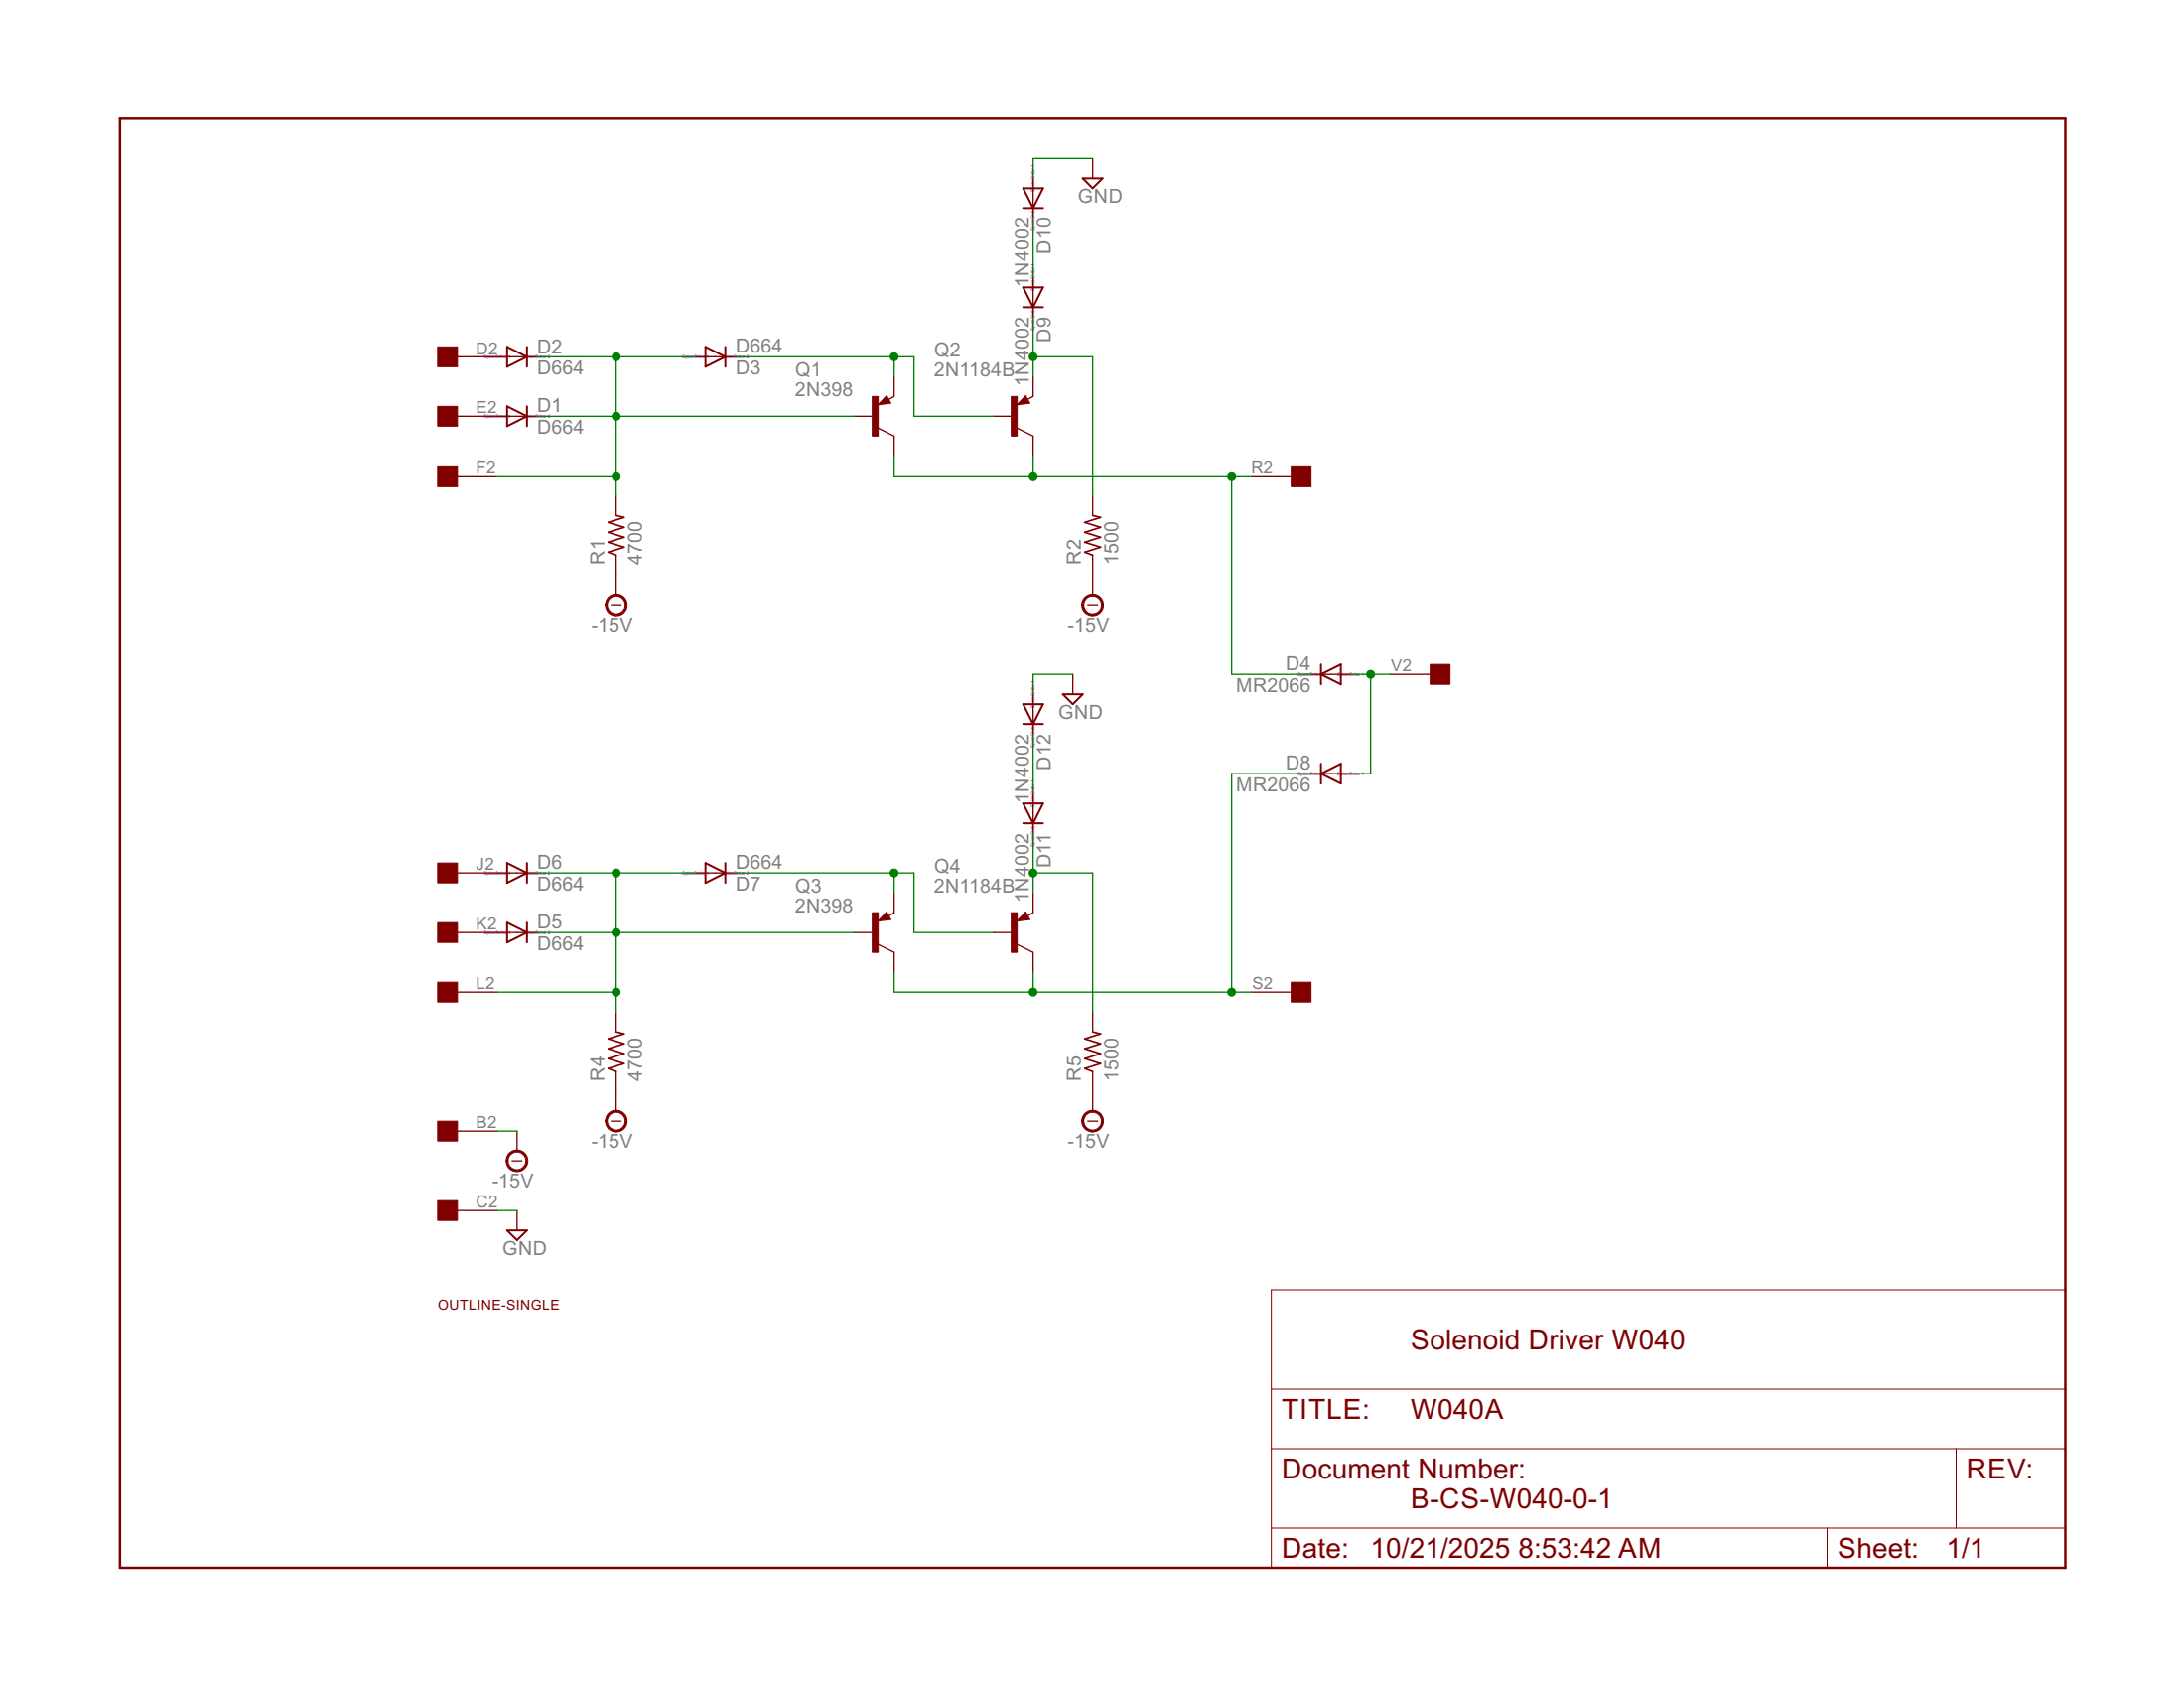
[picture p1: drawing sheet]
<?xml version="1.0" encoding="utf-8"?>
<!DOCTYPE eagle SYSTEM "eagle.dtd">
<eagle version="6.6.0">
<drawing>
<settings>
<setting alwaysvectorfont="no"/>
<setting verticaltext="up"/>
</settings>
<grid distance="0.1" unitdist="inch" unit="inch" style="lines" multiple="1" display="no" altdistance="0.01" altunitdist="inch" altunit="inch"/>
<schematic xreflabel="%F%N/%S.%C%R" xrefpart="/%S.%C%R">
<libraries>
<library name="frames">
<symbols>
<symbol name="LETTER_L">
<frame x1="0" y1="0" x2="248.92" y2="185.42" columns="12" rows="17" layer="94" border-left="no" border-top="no" border-right="no" border-bottom="no"/>
</symbol>
<symbol name="DOCFIELD">
<wire x1="0" y1="0" x2="71.12" y2="0" width="0.1016" layer="94"/>
<wire x1="101.6" y1="15.24" x2="87.63" y2="15.24" width="0.1016" layer="94"/>
<wire x1="0" y1="0" x2="0" y2="5.08" width="0.1016" layer="94"/>
<wire x1="0" y1="5.08" x2="71.12" y2="5.08" width="0.1016" layer="94"/>
<wire x1="0" y1="5.08" x2="0" y2="15.24" width="0.1016" layer="94"/>
<wire x1="101.6" y1="15.24" x2="101.6" y2="5.08" width="0.1016" layer="94"/>
<wire x1="71.12" y1="5.08" x2="71.12" y2="0" width="0.1016" layer="94"/>
<wire x1="71.12" y1="5.08" x2="87.63" y2="5.08" width="0.1016" layer="94"/>
<wire x1="71.12" y1="0" x2="101.6" y2="0" width="0.1016" layer="94"/>
<wire x1="87.63" y1="15.24" x2="87.63" y2="5.08" width="0.1016" layer="94"/>
<wire x1="87.63" y1="15.24" x2="0" y2="15.24" width="0.1016" layer="94"/>
<wire x1="87.63" y1="5.08" x2="101.6" y2="5.08" width="0.1016" layer="94"/>
<wire x1="101.6" y1="5.08" x2="101.6" y2="0" width="0.1016" layer="94"/>
<wire x1="0" y1="15.24" x2="0" y2="22.86" width="0.1016" layer="94"/>
<wire x1="101.6" y1="35.56" x2="0" y2="35.56" width="0.1016" layer="94"/>
<wire x1="101.6" y1="35.56" x2="101.6" y2="22.86" width="0.1016" layer="94"/>
<wire x1="0" y1="22.86" x2="101.6" y2="22.86" width="0.1016" layer="94"/>
<wire x1="0" y1="22.86" x2="0" y2="35.56" width="0.1016" layer="94"/>
<wire x1="101.6" y1="22.86" x2="101.6" y2="15.24" width="0.1016" layer="94"/>
<text x="1.27" y="1.27" size="2.54" layer="94">Date:</text>
<text x="12.7" y="1.27" size="2.54" layer="94">&gt;LAST_DATE_TIME</text>
<text x="72.39" y="1.27" size="2.54" layer="94">Sheet:</text>
<text x="86.36" y="1.27" size="2.54" layer="94">&gt;SHEET</text>
<text x="88.9" y="11.43" size="2.54" layer="94">REV:</text>
<text x="1.27" y="19.05" size="2.54" layer="94">TITLE:</text>
<text x="1.27" y="11.43" size="2.54" layer="94">Document Number:</text>
<text x="17.78" y="19.05" size="2.54" layer="94">&gt;DRAWING_NAME</text>
</symbol>
</symbols>
<devicesets>
<deviceset name="LETTER_L" prefix="FRAME" uservalue="yes">
<gates>
<gate name="G$1" symbol="LETTER_L" x="0" y="0"/>
<gate name="G$2" symbol="DOCFIELD" x="147.32" y="0" addlevel="must"/>
</gates>
<devices>
<device name="">
<technologies>
<technology name=""/>
</technologies>
</device>
</devices>
</deviceset>
</devicesets>
</library>
<library name="dec-con">
<symbols>
<symbol name="DEVICE">
<text x="0" y="0" size="1.27" layer="94">&gt;Value</text>
</symbol>
<symbol name="EDGE-RIGHT">
<rectangle x1="-5.08" y1="-1.27" x2="-2.54" y2="1.27" layer="94"/>
<pin name="1" x="2.54" y="0" visible="pad" length="middle" rot="R180"/>
</symbol>
</symbols>
<devicesets>
<deviceset name="OUTLINE-*">
<gates>
<gate name="G$1" symbol="DEVICE" x="0" y="0" addlevel="always"/>
</gates>
<devices>
<device name="SINGLE" package="SINGLE">
<technologies>
<technology name=""/>
</technologies>
</device>
<device name="SINGLE-R" package="SINGLE-R">
<technologies>
<technology name=""/>
</technologies>
</device>
<device name="PROTO" package="DECPROTO111">
<technologies>
<technology name=""/>
</technologies>
</device>
<device name="OMNIBUS" package="OMNIBUS">
<technologies>
<technology name=""/>
</technologies>
</device>
<device name="DOUBLE" package="DOUBLE">
<technologies>
<technology name=""/>
</technologies>
</device>
<device name="DOUBLE-R" package="DOUBLE-R">
<technologies>
<technology name=""/>
</technologies>
</device>
<device name="SINGLE-LONG" package="SINGLE-LONG">
<technologies>
<technology name=""/>
</technologies>
</device>
<device name="DOUBLE-LONG" package="DOUBLE-LONG">
<technologies>
<technology name=""/>
</technologies>
</device>
</devices>
</deviceset>
<deviceset name="EDGE-1">
<gates>
<gate name="V2" symbol="EDGE-RIGHT" x="0" y="43.18" addlevel="always" swaplevel="1"/>
<gate name="U2" symbol="EDGE-RIGHT" x="0" y="38.1" addlevel="always" swaplevel="1"/>
<gate name="T2" symbol="EDGE-RIGHT" x="0" y="33.02" addlevel="always" swaplevel="1"/>
<gate name="S2" symbol="EDGE-RIGHT" x="0" y="27.94" addlevel="always" swaplevel="1"/>
<gate name="R2" symbol="EDGE-RIGHT" x="0" y="22.86" addlevel="always" swaplevel="1"/>
<gate name="P2" symbol="EDGE-RIGHT" x="0" y="17.78" addlevel="always" swaplevel="1"/>
<gate name="N2" symbol="EDGE-RIGHT" x="0" y="12.7" addlevel="always" swaplevel="1"/>
<gate name="M2" symbol="EDGE-RIGHT" x="0" y="7.62" addlevel="always" swaplevel="1"/>
<gate name="L2" symbol="EDGE-RIGHT" x="0" y="2.54" addlevel="always" swaplevel="1"/>
<gate name="K2" symbol="EDGE-RIGHT" x="0" y="-2.54" addlevel="always" swaplevel="1"/>
<gate name="J2" symbol="EDGE-RIGHT" x="0" y="-7.62" addlevel="always" swaplevel="1"/>
<gate name="H2" symbol="EDGE-RIGHT" x="0" y="-12.7" addlevel="always" swaplevel="1"/>
<gate name="F2" symbol="EDGE-RIGHT" x="0" y="-17.78" addlevel="always" swaplevel="1"/>
<gate name="E2" symbol="EDGE-RIGHT" x="0" y="-22.86" addlevel="always" swaplevel="1"/>
<gate name="D2" symbol="EDGE-RIGHT" x="0" y="-27.94" addlevel="always" swaplevel="1"/>
<gate name="C2" symbol="EDGE-RIGHT" x="0" y="-33.02" addlevel="always" swaplevel="1"/>
<gate name="B2" symbol="EDGE-RIGHT" x="0" y="-38.1" addlevel="always" swaplevel="1"/>
<gate name="A2" symbol="EDGE-RIGHT" x="0" y="-43.18" addlevel="always" swaplevel="1"/>
</gates>
<devices>
<device name="" package="EDGE-CON1">
<connects>
<connect gate="A2" pin="1" pad="A2"/>
<connect gate="B2" pin="1" pad="B2"/>
<connect gate="C2" pin="1" pad="C2"/>
<connect gate="D2" pin="1" pad="D2"/>
<connect gate="E2" pin="1" pad="E2"/>
<connect gate="F2" pin="1" pad="F2"/>
<connect gate="H2" pin="1" pad="H2"/>
<connect gate="J2" pin="1" pad="J2"/>
<connect gate="K2" pin="1" pad="K2"/>
<connect gate="L2" pin="1" pad="L2"/>
<connect gate="M2" pin="1" pad="M2"/>
<connect gate="N2" pin="1" pad="N2"/>
<connect gate="P2" pin="1" pad="P2"/>
<connect gate="R2" pin="1" pad="R2"/>
<connect gate="S2" pin="1" pad="S2"/>
<connect gate="T2" pin="1" pad="T2"/>
<connect gate="U2" pin="1" pad="U2"/>
<connect gate="V2" pin="1" pad="V2"/>
</connects>
<technologies>
<technology name=""/>
</technologies>
</device>
</devices>
</deviceset>
</devicesets>
</library>
<library name="transistor-pnp">
<symbols>
<symbol name="PNP">
<wire x1="2.086" y1="1.678" x2="1.578" y2="2.594" width="0.1524" layer="94"/>
<wire x1="1.578" y1="2.594" x2="0.516" y2="1.478" width="0.1524" layer="94"/>
<wire x1="0.516" y1="1.478" x2="2.086" y2="1.678" width="0.1524" layer="94"/>
<wire x1="2.54" y1="2.54" x2="1.808" y2="2.124" width="0.1524" layer="94"/>
<wire x1="2.54" y1="-2.54" x2="0.508" y2="-1.524" width="0.1524" layer="94"/>
<wire x1="1.905" y1="1.778" x2="1.524" y2="2.413" width="0.254" layer="94"/>
<wire x1="1.524" y1="2.413" x2="0.762" y2="1.651" width="0.254" layer="94"/>
<wire x1="0.762" y1="1.651" x2="1.778" y2="1.778" width="0.254" layer="94"/>
<wire x1="1.778" y1="1.778" x2="1.524" y2="2.159" width="0.254" layer="94"/>
<wire x1="1.524" y1="2.159" x2="1.143" y2="1.905" width="0.254" layer="94"/>
<wire x1="1.143" y1="1.905" x2="1.524" y2="1.905" width="0.254" layer="94"/>
<text x="-10.16" y="7.62" size="1.778" layer="95">&gt;NAME</text>
<text x="-10.16" y="5.08" size="1.778" layer="96">&gt;VALUE</text>
<rectangle x1="-0.254" y1="-2.54" x2="0.508" y2="2.54" layer="94"/>
<pin name="B" x="-2.54" y="0" visible="off" length="short" direction="pas"/>
<pin name="E" x="2.54" y="5.08" visible="off" length="short" direction="pas" rot="R270"/>
<pin name="C" x="2.54" y="-5.08" visible="off" length="short" direction="pas" rot="R90"/>
</symbol>
</symbols>
<devicesets>
<deviceset name="2N2904*" prefix="Q">
<gates>
<gate name="G$1" symbol="PNP" x="0" y="0"/>
</gates>
<devices>
<device name="" package="TO39">
<connects>
<connect gate="G$1" pin="B" pad="2"/>
<connect gate="G$1" pin="C" pad="3"/>
<connect gate="G$1" pin="E" pad="1"/>
</connects>
<technologies>
<technology name=""/>
<technology name="A"/>
</technologies>
</device>
</devices>
</deviceset>
<deviceset name="2N2905" prefix="Q">
<gates>
<gate name="G$1" symbol="PNP" x="0" y="0"/>
</gates>
<devices>
<device name="" package="TO5">
<connects>
<connect gate="G$1" pin="B" pad="2"/>
<connect gate="G$1" pin="C" pad="3"/>
<connect gate="G$1" pin="E" pad="1"/>
</connects>
<technologies>
<technology name=""/>
</technologies>
</device>
</devices>
</deviceset>
</devicesets>
</library>
<library name="diode">
<symbols>
<symbol name="D">
<wire x1="-1.27" y1="-1.27" x2="1.27" y2="0" width="0.254" layer="94"/>
<wire x1="1.27" y1="0" x2="-1.27" y2="1.27" width="0.254" layer="94"/>
<wire x1="1.27" y1="1.27" x2="1.27" y2="0" width="0.254" layer="94"/>
<wire x1="-1.27" y1="1.27" x2="-1.27" y2="-1.27" width="0.254" layer="94"/>
<wire x1="1.27" y1="0" x2="1.27" y2="-1.27" width="0.254" layer="94"/>
<text x="2.54" y="0.4826" size="1.778" layer="95">&gt;NAME</text>
<text x="2.54" y="-2.3114" size="1.778" layer="96">&gt;VALUE</text>
<pin name="A" x="-2.54" y="0" visible="off" length="short" direction="pas"/>
<pin name="C" x="2.54" y="0" visible="off" length="short" direction="pas" rot="R180"/>
<text x="-2.54" y="0" size="0.4064" layer="99" align="center">SpiceOrder 1</text>
<text x="2.54" y="0" size="0.4064" layer="99" align="center">SpiceOrder 2</text>
</symbol>
</symbols>
<devicesets>
<deviceset name="1N4148" prefix="D">
<gates>
<gate name="G$1" symbol="D" x="0" y="0"/>
</gates>
<devices>
<device name="DO35-10" package="DO35-10">
<connects>
<connect gate="G$1" pin="A" pad="A"/>
<connect gate="G$1" pin="C" pad="C"/>
</connects>
<technologies>
<technology name=""/>
</technologies>
</device>
<device name="DO35-7" package="DO35-7">
<connects>
<connect gate="G$1" pin="A" pad="A"/>
<connect gate="G$1" pin="C" pad="C"/>
</connects>
<technologies>
<technology name=""/>
</technologies>
</device>
</devices>
</deviceset>
<deviceset name="1N4004" prefix="D">
<gates>
<gate name="1" symbol="D" x="0" y="0"/>
</gates>
<devices>
<device name="" package="DO41-10">
<connects>
<connect gate="1" pin="A" pad="A"/>
<connect gate="1" pin="C" pad="C"/>
</connects>
<technologies>
<technology name=""/>
</technologies>
</device>
</devices>
</deviceset>
</devicesets>
</library>
<library name="rcl">
<symbols>
<symbol name="R-US">
<wire x1="-2.54" y1="0" x2="-2.159" y2="1.016" width="0.2032" layer="94"/>
<wire x1="-2.159" y1="1.016" x2="-1.524" y2="-1.016" width="0.2032" layer="94"/>
<wire x1="-1.524" y1="-1.016" x2="-0.889" y2="1.016" width="0.2032" layer="94"/>
<wire x1="-0.889" y1="1.016" x2="-0.254" y2="-1.016" width="0.2032" layer="94"/>
<wire x1="-0.254" y1="-1.016" x2="0.381" y2="1.016" width="0.2032" layer="94"/>
<wire x1="0.381" y1="1.016" x2="1.016" y2="-1.016" width="0.2032" layer="94"/>
<wire x1="1.016" y1="-1.016" x2="1.651" y2="1.016" width="0.2032" layer="94"/>
<wire x1="1.651" y1="1.016" x2="2.286" y2="-1.016" width="0.2032" layer="94"/>
<wire x1="2.286" y1="-1.016" x2="2.54" y2="0" width="0.2032" layer="94"/>
<text x="-3.81" y="1.4986" size="1.778" layer="95">&gt;NAME</text>
<text x="-3.81" y="-3.302" size="1.778" layer="96">&gt;VALUE</text>
<pin name="2" x="5.08" y="0" visible="off" length="short" direction="pas" swaplevel="1" rot="R180"/>
<pin name="1" x="-5.08" y="0" visible="off" length="short" direction="pas" swaplevel="1"/>
</symbol>
</symbols>
<devicesets>
<deviceset name="R-US_" prefix="R" uservalue="yes">
<gates>
<gate name="G$1" symbol="R-US" x="0" y="0" swaplevel="1"/>
</gates>
<devices>
<device name="R0402" package="R0402">
<connects>
<connect gate="G$1" pin="1" pad="1"/>
<connect gate="G$1" pin="2" pad="2"/>
</connects>
<technologies>
<technology name=""/>
</technologies>
</device>
<device name="R0603" package="R0603">
<connects>
<connect gate="G$1" pin="1" pad="1"/>
<connect gate="G$1" pin="2" pad="2"/>
</connects>
<technologies>
<technology name=""/>
</technologies>
</device>
<device name="R0805" package="R0805">
<connects>
<connect gate="G$1" pin="1" pad="1"/>
<connect gate="G$1" pin="2" pad="2"/>
</connects>
<technologies>
<technology name=""/>
</technologies>
</device>
<device name="R0805W" package="R0805W">
<connects>
<connect gate="G$1" pin="1" pad="1"/>
<connect gate="G$1" pin="2" pad="2"/>
</connects>
<technologies>
<technology name=""/>
</technologies>
</device>
<device name="R1005" package="R1005">
<connects>
<connect gate="G$1" pin="1" pad="1"/>
<connect gate="G$1" pin="2" pad="2"/>
</connects>
<technologies>
<technology name=""/>
</technologies>
</device>
<device name="R1206" package="R1206">
<connects>
<connect gate="G$1" pin="1" pad="1"/>
<connect gate="G$1" pin="2" pad="2"/>
</connects>
<technologies>
<technology name=""/>
</technologies>
</device>
<device name="R1206W" package="R1206W">
<connects>
<connect gate="G$1" pin="1" pad="1"/>
<connect gate="G$1" pin="2" pad="2"/>
</connects>
<technologies>
<technology name=""/>
</technologies>
</device>
<device name="R1210" package="R1210">
<connects>
<connect gate="G$1" pin="1" pad="1"/>
<connect gate="G$1" pin="2" pad="2"/>
</connects>
<technologies>
<technology name=""/>
</technologies>
</device>
<device name="R1210W" package="R1210W">
<connects>
<connect gate="G$1" pin="1" pad="1"/>
<connect gate="G$1" pin="2" pad="2"/>
</connects>
<technologies>
<technology name=""/>
</technologies>
</device>
<device name="R2010" package="R2010">
<connects>
<connect gate="G$1" pin="1" pad="1"/>
<connect gate="G$1" pin="2" pad="2"/>
</connects>
<technologies>
<technology name=""/>
</technologies>
</device>
<device name="R2010W" package="R2010W">
<connects>
<connect gate="G$1" pin="1" pad="1"/>
<connect gate="G$1" pin="2" pad="2"/>
</connects>
<technologies>
<technology name=""/>
</technologies>
</device>
<device name="R2012" package="R2012">
<connects>
<connect gate="G$1" pin="1" pad="1"/>
<connect gate="G$1" pin="2" pad="2"/>
</connects>
<technologies>
<technology name=""/>
</technologies>
</device>
<device name="R2012W" package="R2012W">
<connects>
<connect gate="G$1" pin="1" pad="1"/>
<connect gate="G$1" pin="2" pad="2"/>
</connects>
<technologies>
<technology name=""/>
</technologies>
</device>
<device name="R2512" package="R2512">
<connects>
<connect gate="G$1" pin="1" pad="1"/>
<connect gate="G$1" pin="2" pad="2"/>
</connects>
<technologies>
<technology name=""/>
</technologies>
</device>
<device name="R2512W" package="R2512W">
<connects>
<connect gate="G$1" pin="1" pad="1"/>
<connect gate="G$1" pin="2" pad="2"/>
</connects>
<technologies>
<technology name=""/>
</technologies>
</device>
<device name="R3216" package="R3216">
<connects>
<connect gate="G$1" pin="1" pad="1"/>
<connect gate="G$1" pin="2" pad="2"/>
</connects>
<technologies>
<technology name=""/>
</technologies>
</device>
<device name="R3216W" package="R3216W">
<connects>
<connect gate="G$1" pin="1" pad="1"/>
<connect gate="G$1" pin="2" pad="2"/>
</connects>
<technologies>
<technology name=""/>
</technologies>
</device>
<device name="R3225" package="R3225">
<connects>
<connect gate="G$1" pin="1" pad="1"/>
<connect gate="G$1" pin="2" pad="2"/>
</connects>
<technologies>
<technology name=""/>
</technologies>
</device>
<device name="R3225W" package="R3225W">
<connects>
<connect gate="G$1" pin="1" pad="1"/>
<connect gate="G$1" pin="2" pad="2"/>
</connects>
<technologies>
<technology name=""/>
</technologies>
</device>
<device name="R5025" package="R5025">
<connects>
<connect gate="G$1" pin="1" pad="1"/>
<connect gate="G$1" pin="2" pad="2"/>
</connects>
<technologies>
<technology name=""/>
</technologies>
</device>
<device name="R5025W" package="R5025W">
<connects>
<connect gate="G$1" pin="1" pad="1"/>
<connect gate="G$1" pin="2" pad="2"/>
</connects>
<technologies>
<technology name=""/>
</technologies>
</device>
<device name="R6332" package="R6332">
<connects>
<connect gate="G$1" pin="1" pad="1"/>
<connect gate="G$1" pin="2" pad="2"/>
</connects>
<technologies>
<technology name=""/>
</technologies>
</device>
<device name="R6332W" package="R6332W">
<connects>
<connect gate="G$1" pin="1" pad="1"/>
<connect gate="G$1" pin="2" pad="2"/>
</connects>
<technologies>
<technology name=""/>
</technologies>
</device>
<device name="M0805" package="M0805">
<connects>
<connect gate="G$1" pin="1" pad="1"/>
<connect gate="G$1" pin="2" pad="2"/>
</connects>
<technologies>
<technology name=""/>
</technologies>
</device>
<device name="M1206" package="M1206">
<connects>
<connect gate="G$1" pin="1" pad="1"/>
<connect gate="G$1" pin="2" pad="2"/>
</connects>
<technologies>
<technology name=""/>
</technologies>
</device>
<device name="M1406" package="M1406">
<connects>
<connect gate="G$1" pin="1" pad="1"/>
<connect gate="G$1" pin="2" pad="2"/>
</connects>
<technologies>
<technology name=""/>
</technologies>
</device>
<device name="M2012" package="M2012">
<connects>
<connect gate="G$1" pin="1" pad="1"/>
<connect gate="G$1" pin="2" pad="2"/>
</connects>
<technologies>
<technology name=""/>
</technologies>
</device>
<device name="M2309" package="M2309">
<connects>
<connect gate="G$1" pin="1" pad="1"/>
<connect gate="G$1" pin="2" pad="2"/>
</connects>
<technologies>
<technology name=""/>
</technologies>
</device>
<device name="M3216" package="M3216">
<connects>
<connect gate="G$1" pin="1" pad="1"/>
<connect gate="G$1" pin="2" pad="2"/>
</connects>
<technologies>
<technology name=""/>
</technologies>
</device>
<device name="M3516" package="M3516">
<connects>
<connect gate="G$1" pin="1" pad="1"/>
<connect gate="G$1" pin="2" pad="2"/>
</connects>
<technologies>
<technology name=""/>
</technologies>
</device>
<device name="M5923" package="M5923">
<connects>
<connect gate="G$1" pin="1" pad="1"/>
<connect gate="G$1" pin="2" pad="2"/>
</connects>
<technologies>
<technology name=""/>
</technologies>
</device>
<device name="0204/5" package="0204/5">
<connects>
<connect gate="G$1" pin="1" pad="1"/>
<connect gate="G$1" pin="2" pad="2"/>
</connects>
<technologies>
<technology name=""/>
</technologies>
</device>
<device name="0204/7" package="0204/7">
<connects>
<connect gate="G$1" pin="1" pad="1"/>
<connect gate="G$1" pin="2" pad="2"/>
</connects>
<technologies>
<technology name=""/>
</technologies>
</device>
<device name="0207/10" package="0207/10">
<connects>
<connect gate="G$1" pin="1" pad="1"/>
<connect gate="G$1" pin="2" pad="2"/>
</connects>
<technologies>
<technology name=""/>
</technologies>
</device>
<device name="0207/12" package="0207/12">
<connects>
<connect gate="G$1" pin="1" pad="1"/>
<connect gate="G$1" pin="2" pad="2"/>
</connects>
<technologies>
<technology name=""/>
</technologies>
</device>
<device name="0207/15" package="0207/15">
<connects>
<connect gate="G$1" pin="1" pad="1"/>
<connect gate="G$1" pin="2" pad="2"/>
</connects>
<technologies>
<technology name=""/>
</technologies>
</device>
<device name="0207/2V" package="0207/2V">
<connects>
<connect gate="G$1" pin="1" pad="1"/>
<connect gate="G$1" pin="2" pad="2"/>
</connects>
<technologies>
<technology name=""/>
</technologies>
</device>
<device name="0207/5V" package="0207/5V">
<connects>
<connect gate="G$1" pin="1" pad="1"/>
<connect gate="G$1" pin="2" pad="2"/>
</connects>
<technologies>
<technology name=""/>
</technologies>
</device>
<device name="0207/7" package="0207/7">
<connects>
<connect gate="G$1" pin="1" pad="1"/>
<connect gate="G$1" pin="2" pad="2"/>
</connects>
<technologies>
<technology name=""/>
</technologies>
</device>
<device name="0309/10" package="0309/10">
<connects>
<connect gate="G$1" pin="1" pad="1"/>
<connect gate="G$1" pin="2" pad="2"/>
</connects>
<technologies>
<technology name=""/>
</technologies>
</device>
<device name="0309/12" package="0309/12">
<connects>
<connect gate="G$1" pin="1" pad="1"/>
<connect gate="G$1" pin="2" pad="2"/>
</connects>
<technologies>
<technology name=""/>
</technologies>
</device>
<device name="0411/12" package="0411/12">
<connects>
<connect gate="G$1" pin="1" pad="1"/>
<connect gate="G$1" pin="2" pad="2"/>
</connects>
<technologies>
<technology name=""/>
</technologies>
</device>
<device name="0411/15" package="0411/15">
<connects>
<connect gate="G$1" pin="1" pad="1"/>
<connect gate="G$1" pin="2" pad="2"/>
</connects>
<technologies>
<technology name=""/>
</technologies>
</device>
<device name="0411/3V" package="0411V">
<connects>
<connect gate="G$1" pin="1" pad="1"/>
<connect gate="G$1" pin="2" pad="2"/>
</connects>
<technologies>
<technology name=""/>
</technologies>
</device>
<device name="0414/15" package="0414/15">
<connects>
<connect gate="G$1" pin="1" pad="1"/>
<connect gate="G$1" pin="2" pad="2"/>
</connects>
<technologies>
<technology name=""/>
</technologies>
</device>
<device name="0414/5V" package="0414V">
<connects>
<connect gate="G$1" pin="1" pad="1"/>
<connect gate="G$1" pin="2" pad="2"/>
</connects>
<technologies>
<technology name=""/>
</technologies>
</device>
<device name="0617/17" package="0617/17">
<connects>
<connect gate="G$1" pin="1" pad="1"/>
<connect gate="G$1" pin="2" pad="2"/>
</connects>
<technologies>
<technology name=""/>
</technologies>
</device>
<device name="0617/22" package="0617/22">
<connects>
<connect gate="G$1" pin="1" pad="1"/>
<connect gate="G$1" pin="2" pad="2"/>
</connects>
<technologies>
<technology name=""/>
</technologies>
</device>
<device name="0617/5V" package="0617V">
<connects>
<connect gate="G$1" pin="1" pad="1"/>
<connect gate="G$1" pin="2" pad="2"/>
</connects>
<technologies>
<technology name=""/>
</technologies>
</device>
<device name="0922/22" package="0922/22">
<connects>
<connect gate="G$1" pin="1" pad="1"/>
<connect gate="G$1" pin="2" pad="2"/>
</connects>
<technologies>
<technology name=""/>
</technologies>
</device>
<device name="0613/5V" package="P0613V">
<connects>
<connect gate="G$1" pin="1" pad="1"/>
<connect gate="G$1" pin="2" pad="2"/>
</connects>
<technologies>
<technology name=""/>
</technologies>
</device>
<device name="0613/15" package="P0613/15">
<connects>
<connect gate="G$1" pin="1" pad="1"/>
<connect gate="G$1" pin="2" pad="2"/>
</connects>
<technologies>
<technology name=""/>
</technologies>
</device>
<device name="0817/22" package="P0817/22">
<connects>
<connect gate="G$1" pin="1" pad="1"/>
<connect gate="G$1" pin="2" pad="2"/>
</connects>
<technologies>
<technology name=""/>
</technologies>
</device>
<device name="0817/7V" package="P0817V">
<connects>
<connect gate="G$1" pin="1" pad="1"/>
<connect gate="G$1" pin="2" pad="2"/>
</connects>
<technologies>
<technology name=""/>
</technologies>
</device>
<device name="V234/12" package="V234/12">
<connects>
<connect gate="G$1" pin="1" pad="1"/>
<connect gate="G$1" pin="2" pad="2"/>
</connects>
<technologies>
<technology name=""/>
</technologies>
</device>
<device name="V235/17" package="V235/17">
<connects>
<connect gate="G$1" pin="1" pad="1"/>
<connect gate="G$1" pin="2" pad="2"/>
</connects>
<technologies>
<technology name=""/>
</technologies>
</device>
<device name="V526-0" package="V526-0">
<connects>
<connect gate="G$1" pin="1" pad="1"/>
<connect gate="G$1" pin="2" pad="2"/>
</connects>
<technologies>
<technology name=""/>
</technologies>
</device>
<device name="MELF0102AX" package="MINI_MELF-0102AX">
<connects>
<connect gate="G$1" pin="1" pad="1"/>
<connect gate="G$1" pin="2" pad="2"/>
</connects>
<technologies>
<technology name=""/>
</technologies>
</device>
<device name="0922V" package="0922V">
<connects>
<connect gate="G$1" pin="1" pad="1"/>
<connect gate="G$1" pin="2" pad="2"/>
</connects>
<technologies>
<technology name=""/>
</technologies>
</device>
<device name="MELF0102R" package="MINI_MELF-0102R">
<connects>
<connect gate="G$1" pin="1" pad="1"/>
<connect gate="G$1" pin="2" pad="2"/>
</connects>
<technologies>
<technology name=""/>
</technologies>
</device>
<device name="MELF0102W" package="MINI_MELF-0102W">
<connects>
<connect gate="G$1" pin="1" pad="1"/>
<connect gate="G$1" pin="2" pad="2"/>
</connects>
<technologies>
<technology name=""/>
</technologies>
</device>
<device name="MELF0204R" package="MINI_MELF-0204R">
<connects>
<connect gate="G$1" pin="1" pad="1"/>
<connect gate="G$1" pin="2" pad="2"/>
</connects>
<technologies>
<technology name=""/>
</technologies>
</device>
<device name="MELF0204W" package="MINI_MELF-0204W">
<connects>
<connect gate="G$1" pin="1" pad="1"/>
<connect gate="G$1" pin="2" pad="2"/>
</connects>
<technologies>
<technology name=""/>
</technologies>
</device>
<device name="MELF0207R" package="MINI_MELF-0207R">
<connects>
<connect gate="G$1" pin="1" pad="1"/>
<connect gate="G$1" pin="2" pad="2"/>
</connects>
<technologies>
<technology name=""/>
</technologies>
</device>
<device name="MELF0207W" package="MINI_MELF-0207W">
<connects>
<connect gate="G$1" pin="1" pad="1"/>
<connect gate="G$1" pin="2" pad="2"/>
</connects>
<technologies>
<technology name=""/>
</technologies>
</device>
<device name="RDH/15" package="RDH/15">
<connects>
<connect gate="G$1" pin="1" pad="1"/>
<connect gate="G$1" pin="2" pad="2"/>
</connects>
<technologies>
<technology name=""/>
</technologies>
</device>
<device name="0204/2V" package="0204V">
<connects>
<connect gate="G$1" pin="1" pad="1"/>
<connect gate="G$1" pin="2" pad="2"/>
</connects>
<technologies>
<technology name=""/>
</technologies>
</device>
<device name="0309/V" package="0309V">
<connects>
<connect gate="G$1" pin="1" pad="1"/>
<connect gate="G$1" pin="2" pad="2"/>
</connects>
<technologies>
<technology name=""/>
</technologies>
</device>
</devices>
</deviceset>
</devicesets>
</library>
<library name="supply2">
<symbols>
<symbol name="-15V">
<wire x1="-0.635" y1="-1.27" x2="0.635" y2="-1.27" width="0.1524" layer="94"/>
<circle x="0" y="-1.27" radius="1.27" width="0.254" layer="94"/>
<text x="-3.175" y="-4.699" size="1.778" layer="96">&gt;VALUE</text>
<pin name="-15V" x="0" y="2.54" visible="off" length="short" direction="sup" rot="R270"/>
</symbol>
<symbol name="GND">
<wire x1="-1.27" y1="0" x2="1.27" y2="0" width="0.254" layer="94"/>
<wire x1="1.27" y1="0" x2="0" y2="-1.27" width="0.254" layer="94"/>
<wire x1="0" y1="-1.27" x2="-1.27" y2="0" width="0.254" layer="94"/>
<text x="-1.905" y="-3.175" size="1.778" layer="96">&gt;VALUE</text>
<pin name="GND" x="0" y="2.54" visible="off" length="short" direction="sup" rot="R270"/>
</symbol>
</symbols>
<devicesets>
<deviceset name="-15V" prefix="V">
<gates>
<gate name="G$1" symbol="-15V" x="0" y="0"/>
</gates>
<devices>
<device name="">
<technologies>
<technology name=""/>
</technologies>
</device>
</devices>
</deviceset>
<deviceset name="GND" prefix="V">
<gates>
<gate name="GND" symbol="GND" x="0" y="0"/>
</gates>
<devices>
<device name="">
<technologies>
<technology name=""/>
</technologies>
</device>
</devices>
</deviceset>
</devicesets>
</library>
</libraries>
<attributes>
</attributes>
<variantdefs>
</variantdefs>
<classes>
<class number="0" name="default" width="0" drill="0">
</class>
<class number="1" name="Supply" width="0.8128" drill="0">
</class>
</classes>
<parts>
<part name="FRAME1" library="frames" deviceset="LETTER_L" device=""/>
<part name="U$1" library="dec-con" deviceset="OUTLINE-*" device="SINGLE"/>
<part name="U$2" library="dec-con" deviceset="EDGE-1" device=""/>
<part name="Q1" library="transistor-pnp" deviceset="2N2904*" device="" value="2N398"/>
<part name="D1" library="diode" deviceset="1N4148" device="DO35-10" value="D664"/>
<part name="D2" library="diode" deviceset="1N4148" device="DO35-10" value="D664"/>
<part name="D3" library="diode" deviceset="1N4148" device="DO35-10" value="D664"/>
<part name="D4" library="diode" deviceset="1N4004" device="" value="MR2066"/>
<part name="R1" library="rcl" deviceset="R-US_" device="0207/10" value="4700"/>
<part name="V1" library="supply2" deviceset="-15V" device=""/>
<part name="V2" library="supply2" deviceset="-15V" device=""/>
<part name="V3" library="supply2" deviceset="GND" device=""/>
<part name="V4" library="supply2" deviceset="GND" device=""/>
<part name="Q3" library="transistor-pnp" deviceset="2N2904*" device="" value="2N398"/>
<part name="D5" library="diode" deviceset="1N4148" device="DO35-10" value="D664"/>
<part name="D6" library="diode" deviceset="1N4148" device="DO35-10" value="D664"/>
<part name="D7" library="diode" deviceset="1N4148" device="DO35-10" value="D664"/>
<part name="D8" library="diode" deviceset="1N4004" device="" value="MR2066"/>
<part name="R4" library="rcl" deviceset="R-US_" device="0207/10" value="4700"/>
<part name="V5" library="supply2" deviceset="-15V" device=""/>
<part name="V6" library="supply2" deviceset="GND" device=""/>
<part name="D9" library="diode" deviceset="1N4004" device="" value="1N4002"/>
<part name="D10" library="diode" deviceset="1N4004" device="" value="1N4002"/>
<part name="D11" library="diode" deviceset="1N4004" device="" value="1N4002"/>
<part name="D12" library="diode" deviceset="1N4004" device="" value="1N4002"/>
<part name="R2" library="rcl" deviceset="R-US_" device="0207/10" value="1500"/>
<part name="R5" library="rcl" deviceset="R-US_" device="0207/10" value="1500"/>
<part name="V7" library="supply2" deviceset="-15V" device=""/>
<part name="V9" library="supply2" deviceset="-15V" device=""/>
<part name="Q2" library="transistor-pnp" deviceset="2N2905" device="" value="2N1184B"/>
<part name="Q4" library="transistor-pnp" deviceset="2N2905" device="" value="2N1184B"/>
</parts>
<sheets>
<sheet>
<plain>
<text x="165.1" y="27.94" size="2.54" layer="94">Solenoid Driver W040</text>
<text x="165.1" y="7.62" size="2.54" layer="94">B-CS-W040-0-1</text>
</plain>
<instances>
<instance part="FRAME1" gate="G$1" x="0" y="0"/>
<instance part="FRAME1" gate="G$2" x="147.32" y="0"/>
<instance part="U$1" gate="G$1" x="40.64" y="33.02"/>
<instance part="U$2" gate="V2" x="165.1" y="114.3" rot="R180"/>
<instance part="U$2" gate="S2" x="147.32" y="73.66" rot="R180"/>
<instance part="U$2" gate="R2" x="147.32" y="139.7" rot="R180"/>
<instance part="U$2" gate="L2" x="45.72" y="73.66"/>
<instance part="U$2" gate="K2" x="45.72" y="81.28"/>
<instance part="U$2" gate="J2" x="45.72" y="88.9"/>
<instance part="U$2" gate="F2" x="45.72" y="139.7"/>
<instance part="U$2" gate="E2" x="45.72" y="147.32"/>
<instance part="U$2" gate="D2" x="45.72" y="154.94"/>
<instance part="U$2" gate="C2" x="45.72" y="45.72"/>
<instance part="U$2" gate="B2" x="45.72" y="55.88"/>
<instance part="Q1" gate="G$1" x="96.52" y="147.32" smashed="yes">
<attribute name="NAME" x="86.36" y="152.4" size="1.778" layer="95"/>
<attribute name="VALUE" x="86.36" y="149.86" size="1.778" layer="96"/>
</instance>
<instance part="D1" gate="G$1" x="50.8" y="147.32"/>
<instance part="D2" gate="G$1" x="50.8" y="154.94"/>
<instance part="D3" gate="G$1" x="76.2" y="154.94" rot="MR180"/>
<instance part="D4" gate="1" x="154.94" y="114.3" rot="MR0"/>
<instance part="R1" gate="G$1" x="63.5" y="132.08" rot="R90"/>
<instance part="V1" gate="G$1" x="63.5" y="124.46"/>
<instance part="V2" gate="G$1" x="50.8" y="53.34"/>
<instance part="V3" gate="GND" x="50.8" y="43.18"/>
<instance part="V4" gate="GND" x="124.46" y="177.8"/>
<instance part="Q3" gate="G$1" x="96.52" y="81.28" smashed="yes">
<attribute name="NAME" x="86.36" y="86.36" size="1.778" layer="95"/>
<attribute name="VALUE" x="86.36" y="83.82" size="1.778" layer="96"/>
</instance>
<instance part="D5" gate="G$1" x="50.8" y="81.28"/>
<instance part="D6" gate="G$1" x="50.8" y="88.9"/>
<instance part="D7" gate="G$1" x="76.2" y="88.9" rot="MR180"/>
<instance part="D8" gate="1" x="154.94" y="101.6" rot="MR0"/>
<instance part="R4" gate="G$1" x="63.5" y="66.04" rot="R90"/>
<instance part="V5" gate="G$1" x="63.5" y="58.42"/>
<instance part="V6" gate="GND" x="121.92" y="111.76"/>
<instance part="D9" gate="1" x="116.84" y="162.56" rot="R270"/>
<instance part="D10" gate="1" x="116.84" y="175.26" rot="R270"/>
<instance part="D11" gate="1" x="116.84" y="96.52" rot="R270"/>
<instance part="D12" gate="1" x="116.84" y="109.22" rot="R270"/>
<instance part="R2" gate="G$1" x="124.46" y="132.08" rot="R90"/>
<instance part="R5" gate="G$1" x="124.46" y="66.04" rot="R90"/>
<instance part="V7" gate="G$1" x="124.46" y="124.46"/>
<instance part="V9" gate="G$1" x="124.46" y="58.42"/>
<instance part="Q2" gate="G$1" x="114.3" y="147.32"/>
<instance part="Q4" gate="G$1" x="114.3" y="81.28"/>
</instances>
<busses>
</busses>
<nets>
<net name="N$1" class="0">
<segment>
<pinref part="U$2" gate="E2" pin="1"/>
<pinref part="D1" gate="G$1" pin="A"/>
</segment>
</net>
<net name="N$2" class="0">
<segment>
<pinref part="U$2" gate="D2" pin="1"/>
<pinref part="D2" gate="G$1" pin="A"/>
</segment>
</net>
<net name="-15V" class="0">
<segment>
<pinref part="R1" gate="G$1" pin="1"/>
<pinref part="V1" gate="G$1" pin="-15V"/>
</segment>
<segment>
<wire x1="48.26" y1="55.88" x2="50.8" y2="55.88" width="0.1524" layer="91"/>
<pinref part="U$2" gate="B2" pin="1"/>
<pinref part="V2" gate="G$1" pin="-15V"/>
</segment>
<segment>
<pinref part="R4" gate="G$1" pin="1"/>
<pinref part="V5" gate="G$1" pin="-15V"/>
</segment>
<segment>
<pinref part="R2" gate="G$1" pin="1"/>
<pinref part="V7" gate="G$1" pin="-15V"/>
</segment>
<segment>
<pinref part="R5" gate="G$1" pin="1"/>
<pinref part="V9" gate="G$1" pin="-15V"/>
</segment>
</net>
<net name="GND" class="0">
<segment>
<wire x1="48.26" y1="45.72" x2="50.8" y2="45.72" width="0.1524" layer="91"/>
<pinref part="U$2" gate="C2" pin="1"/>
<pinref part="V3" gate="GND" pin="GND"/>
</segment>
<segment>
<wire x1="116.84" y1="177.8" x2="116.84" y2="180.34" width="0.1524" layer="91"/>
<wire x1="116.84" y1="180.34" x2="124.46" y2="180.34" width="0.1524" layer="91"/>
<pinref part="V4" gate="GND" pin="GND"/>
<pinref part="D10" gate="1" pin="A"/>
</segment>
<segment>
<pinref part="V6" gate="GND" pin="GND"/>
<wire x1="121.92" y1="114.3" x2="116.84" y2="114.3" width="0.1524" layer="91"/>
<pinref part="D12" gate="1" pin="A"/>
<wire x1="116.84" y1="114.3" x2="116.84" y2="111.76" width="0.1524" layer="91"/>
</segment>
</net>
<net name="N$7" class="0">
<segment>
<wire x1="99.06" y1="142.24" x2="99.06" y2="139.7" width="0.1524" layer="91"/>
<wire x1="144.78" y1="139.7" x2="142.24" y2="139.7" width="0.1524" layer="91"/>
<wire x1="99.06" y1="139.7" x2="116.84" y2="139.7" width="0.1524" layer="91"/>
<wire x1="116.84" y1="139.7" x2="142.24" y2="139.7" width="0.1524" layer="91"/>
<wire x1="152.4" y1="114.3" x2="142.24" y2="114.3" width="0.1524" layer="91"/>
<wire x1="142.24" y1="114.3" x2="142.24" y2="139.7" width="0.1524" layer="91"/>
<wire x1="116.84" y1="142.24" x2="116.84" y2="139.7" width="0.1524" layer="91"/>
<junction x="142.24" y="139.7"/>
<junction x="116.84" y="139.7"/>
<pinref part="Q1" gate="G$1" pin="C"/>
<pinref part="U$2" gate="R2" pin="1"/>
<pinref part="D4" gate="1" pin="C"/>
<pinref part="Q2" gate="G$1" pin="C"/>
</segment>
</net>
<net name="N$8" class="0">
<segment>
<pinref part="U$2" gate="K2" pin="1"/>
<pinref part="D5" gate="G$1" pin="A"/>
</segment>
</net>
<net name="N$9" class="0">
<segment>
<pinref part="U$2" gate="J2" pin="1"/>
<pinref part="D6" gate="G$1" pin="A"/>
</segment>
</net>
<net name="N$13" class="0">
<segment>
<wire x1="99.06" y1="76.2" x2="99.06" y2="73.66" width="0.1524" layer="91"/>
<wire x1="144.78" y1="73.66" x2="142.24" y2="73.66" width="0.1524" layer="91"/>
<wire x1="99.06" y1="73.66" x2="116.84" y2="73.66" width="0.1524" layer="91"/>
<wire x1="116.84" y1="73.66" x2="142.24" y2="73.66" width="0.1524" layer="91"/>
<wire x1="152.4" y1="101.6" x2="142.24" y2="101.6" width="0.1524" layer="91"/>
<wire x1="142.24" y1="101.6" x2="142.24" y2="73.66" width="0.1524" layer="91"/>
<wire x1="116.84" y1="76.2" x2="116.84" y2="73.66" width="0.1524" layer="91"/>
<junction x="142.24" y="73.66"/>
<junction x="116.84" y="73.66"/>
<pinref part="Q3" gate="G$1" pin="C"/>
<pinref part="U$2" gate="S2" pin="1"/>
<pinref part="D8" gate="1" pin="C"/>
<pinref part="Q4" gate="G$1" pin="C"/>
</segment>
</net>
<net name="N$6" class="0">
<segment>
<wire x1="157.48" y1="114.3" x2="160.02" y2="114.3" width="0.1524" layer="91"/>
<wire x1="160.02" y1="114.3" x2="160.02" y2="101.6" width="0.1524" layer="91"/>
<wire x1="160.02" y1="101.6" x2="157.48" y2="101.6" width="0.1524" layer="91"/>
<wire x1="162.56" y1="114.3" x2="160.02" y2="114.3" width="0.1524" layer="91"/>
<junction x="160.02" y="114.3"/>
<pinref part="D4" gate="1" pin="A"/>
<pinref part="D8" gate="1" pin="A"/>
<pinref part="U$2" gate="V2" pin="1"/>
</segment>
</net>
<net name="N$3" class="0">
<segment>
<pinref part="Q1" gate="G$1" pin="B"/>
<wire x1="53.34" y1="154.94" x2="63.5" y2="154.94" width="0.1524" layer="91"/>
<wire x1="63.5" y1="154.94" x2="63.5" y2="147.32" width="0.1524" layer="91"/>
<wire x1="63.5" y1="147.32" x2="63.5" y2="139.7" width="0.1524" layer="91"/>
<wire x1="63.5" y1="139.7" x2="48.26" y2="139.7" width="0.1524" layer="91"/>
<wire x1="53.34" y1="147.32" x2="63.5" y2="147.32" width="0.1524" layer="91"/>
<wire x1="63.5" y1="139.7" x2="63.5" y2="137.16" width="0.1524" layer="91"/>
<junction x="63.5" y="147.32"/>
<junction x="63.5" y="139.7"/>
<pinref part="D2" gate="G$1" pin="C"/>
<pinref part="U$2" gate="F2" pin="1"/>
<pinref part="D1" gate="G$1" pin="C"/>
<pinref part="R1" gate="G$1" pin="2"/>
<wire x1="73.66" y1="154.94" x2="63.5" y2="154.94" width="0.1524" layer="91"/>
<wire x1="63.5" y1="147.32" x2="93.98" y2="147.32" width="0.1524" layer="91"/>
<junction x="63.5" y="154.94"/>
<pinref part="D3" gate="G$1" pin="A"/>
</segment>
</net>
<net name="N$5" class="0">
<segment>
<pinref part="D9" gate="1" pin="A"/>
<pinref part="D10" gate="1" pin="C"/>
<wire x1="116.84" y1="165.1" x2="116.84" y2="172.72" width="0.1524" layer="91"/>
</segment>
</net>
<net name="N$12" class="0">
<segment>
<pinref part="D9" gate="1" pin="C"/>
<wire x1="116.84" y1="152.4" x2="116.84" y2="154.94" width="0.1524" layer="91"/>
<pinref part="R2" gate="G$1" pin="2"/>
<wire x1="116.84" y1="154.94" x2="116.84" y2="160.02" width="0.1524" layer="91"/>
<wire x1="116.84" y1="154.94" x2="124.46" y2="154.94" width="0.1524" layer="91"/>
<wire x1="124.46" y1="154.94" x2="124.46" y2="137.16" width="0.1524" layer="91"/>
<junction x="116.84" y="154.94"/>
<pinref part="Q2" gate="G$1" pin="E"/>
</segment>
</net>
<net name="N$10" class="0">
<segment>
<wire x1="53.34" y1="88.9" x2="63.5" y2="88.9" width="0.1524" layer="91"/>
<wire x1="63.5" y1="88.9" x2="63.5" y2="81.28" width="0.1524" layer="91"/>
<wire x1="63.5" y1="81.28" x2="63.5" y2="73.66" width="0.1524" layer="91"/>
<wire x1="63.5" y1="73.66" x2="48.26" y2="73.66" width="0.1524" layer="91"/>
<wire x1="53.34" y1="81.28" x2="63.5" y2="81.28" width="0.1524" layer="91"/>
<wire x1="63.5" y1="73.66" x2="63.5" y2="71.12" width="0.1524" layer="91"/>
<junction x="63.5" y="81.28"/>
<junction x="63.5" y="73.66"/>
<pinref part="D6" gate="G$1" pin="C"/>
<pinref part="U$2" gate="L2" pin="1"/>
<pinref part="D5" gate="G$1" pin="C"/>
<pinref part="R4" gate="G$1" pin="2"/>
<wire x1="63.5" y1="88.9" x2="73.66" y2="88.9" width="0.1524" layer="91"/>
<junction x="63.5" y="88.9"/>
<pinref part="Q3" gate="G$1" pin="B"/>
<wire x1="93.98" y1="81.28" x2="63.5" y2="81.28" width="0.1524" layer="91"/>
<pinref part="D7" gate="G$1" pin="A"/>
</segment>
</net>
<net name="N$14" class="0">
<segment>
<wire x1="116.84" y1="88.9" x2="116.84" y2="86.36" width="0.1524" layer="91"/>
<pinref part="R5" gate="G$1" pin="2"/>
<wire x1="116.84" y1="88.9" x2="124.46" y2="88.9" width="0.1524" layer="91"/>
<wire x1="124.46" y1="88.9" x2="124.46" y2="71.12" width="0.1524" layer="91"/>
<pinref part="D11" gate="1" pin="C"/>
<wire x1="116.84" y1="88.9" x2="116.84" y2="93.98" width="0.1524" layer="91"/>
<junction x="116.84" y="88.9"/>
<pinref part="Q4" gate="G$1" pin="E"/>
</segment>
</net>
<net name="N$15" class="0">
<segment>
<pinref part="D11" gate="1" pin="A"/>
<pinref part="D12" gate="1" pin="C"/>
<wire x1="116.84" y1="99.06" x2="116.84" y2="106.68" width="0.1524" layer="91"/>
</segment>
</net>
<net name="N$4" class="0">
<segment>
<pinref part="Q2" gate="G$1" pin="B"/>
<wire x1="101.6" y1="147.32" x2="111.76" y2="147.32" width="0.1524" layer="91"/>
<wire x1="101.6" y1="154.94" x2="101.6" y2="147.32" width="0.1524" layer="91"/>
<pinref part="D3" gate="G$1" pin="C"/>
<pinref part="Q1" gate="G$1" pin="E"/>
<wire x1="99.06" y1="152.4" x2="99.06" y2="154.94" width="0.1524" layer="91"/>
<wire x1="99.06" y1="154.94" x2="78.74" y2="154.94" width="0.1524" layer="91"/>
<wire x1="99.06" y1="154.94" x2="101.6" y2="154.94" width="0.1524" layer="91"/>
<junction x="99.06" y="154.94"/>
</segment>
</net>
<net name="N$11" class="0">
<segment>
<pinref part="Q4" gate="G$1" pin="B"/>
<wire x1="101.6" y1="81.28" x2="111.76" y2="81.28" width="0.1524" layer="91"/>
<wire x1="101.6" y1="88.9" x2="101.6" y2="81.28" width="0.1524" layer="91"/>
<wire x1="99.06" y1="88.9" x2="101.6" y2="88.9" width="0.1524" layer="91"/>
<pinref part="Q3" gate="G$1" pin="E"/>
<wire x1="99.06" y1="86.36" x2="99.06" y2="88.9" width="0.1524" layer="91"/>
<junction x="99.06" y="88.9"/>
<pinref part="D7" gate="G$1" pin="C"/>
<wire x1="78.74" y1="88.9" x2="99.06" y2="88.9" width="0.1524" layer="91"/>
</segment>
</net>
</nets>
</sheet>
</sheets>
<errors>
<approved hash="113,1,124.356,92.606,FRAME1,,,,,"/>
</errors>
</schematic>
</drawing>
</eagle>
